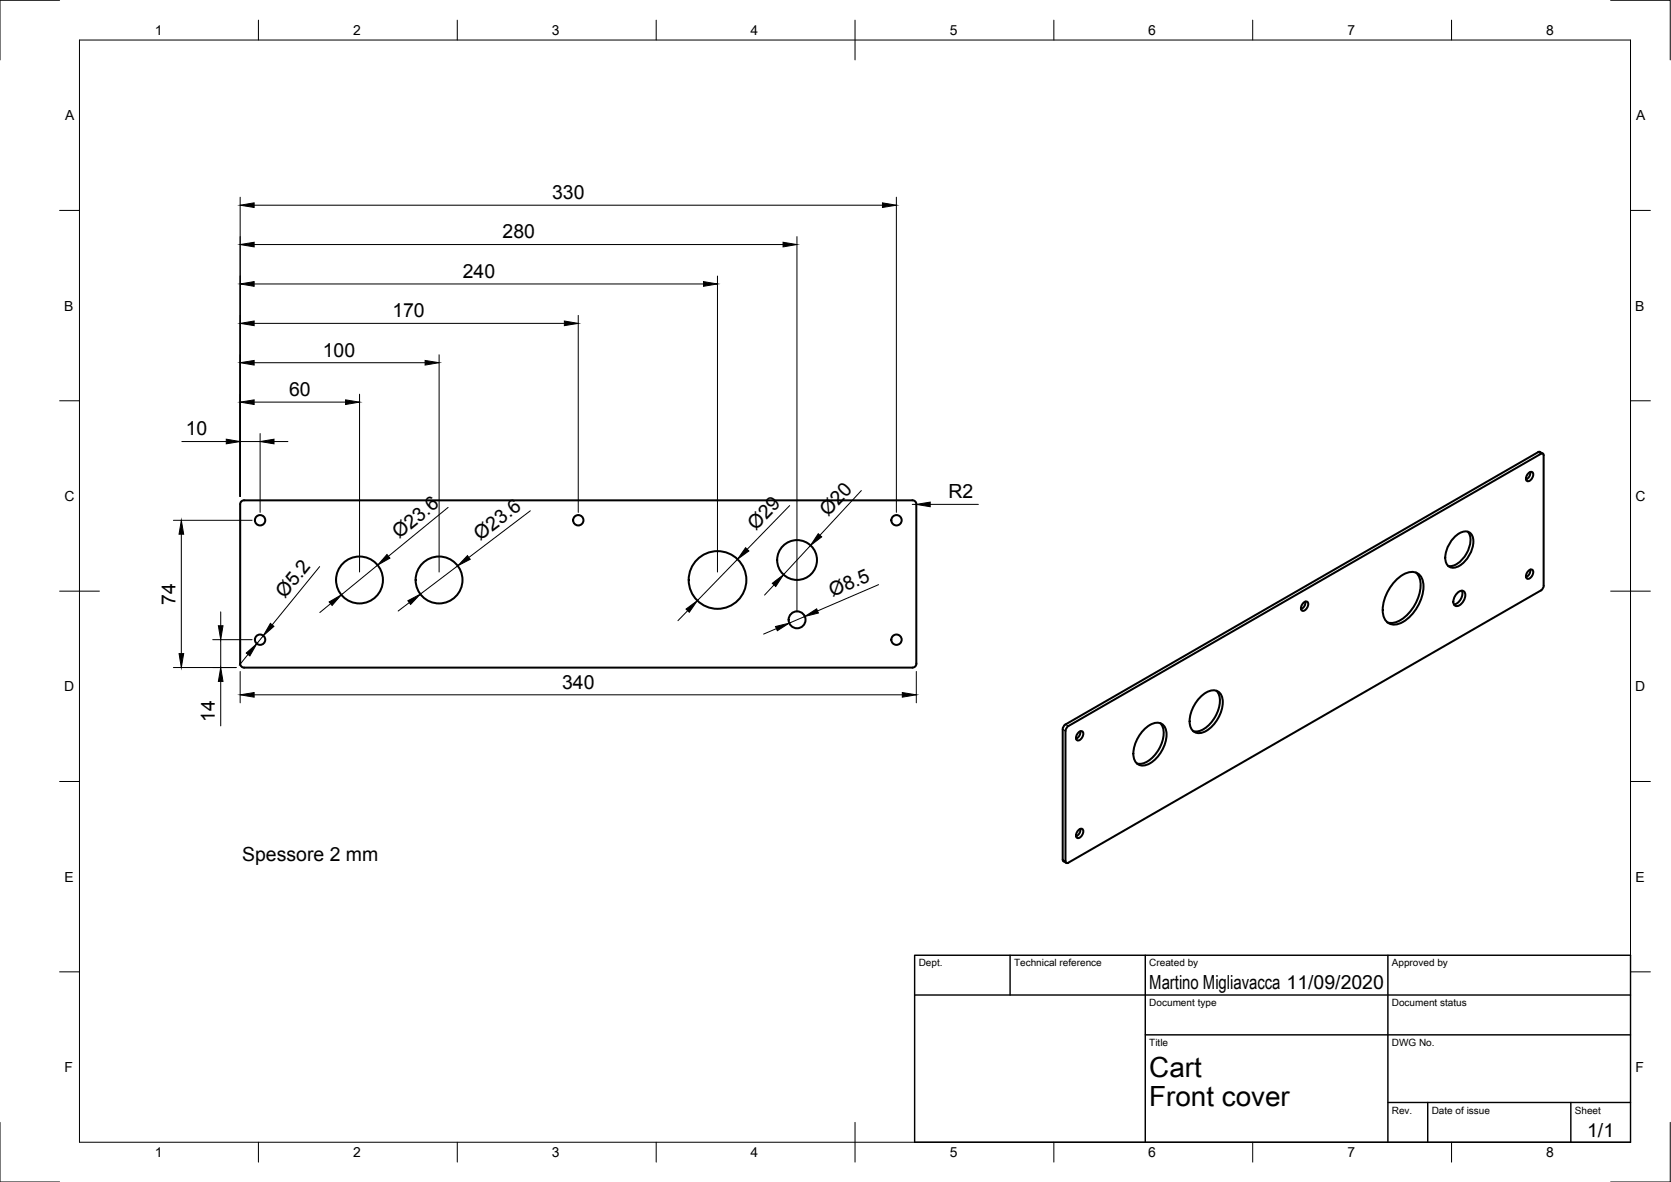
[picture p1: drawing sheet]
<svg xmlns="http://www.w3.org/2000/svg" width="420mm" height="297mm" viewBox="0 0 420 297" stroke-linecap="round" stroke-linejoin="round" font-family="sans-serif">
<!-- layer: Visible -->
<g fill="none" stroke="#000" stroke-width=".51">
<path d="M384.3 118.9a.67 .67 0 0 1 1.2 0 1.6 1.6 0 0 1-1.5 2 1.47 1.47 0 0 1 .3-2zM384.8 118.6a1.91 1.91 0 0 1-1.1 1.9M387.4 114.1l-118.8 68.4M387.4 114h.5l.3 .4-.1 32.8-.2 .7-.5 .5M387.9 114l-.7-.4h-.5l-118.8 68.5-.5 .5-.2 .7M229.4 125.7h-168a1.01 1.01 0 0 0-1 1v40.1a1.01 1.01 0 0 0 1 1h168M229.4 125.7a1.01 1.01 0 0 1 1 1M230.4 126.7v40.1M365.7 135a3.3 3.3 0 0 1 3.7-1.2 3.3 3.3 0 0 1 .8 3.8 6.9 6.9 0 0 1-4.6 5.1 2.1 2.1 0 0 1-2.2-2.6l.5-2.3 .8-1.5zM369 133.6a4.9 4.9 0 0 1-.3 5.5 4.9 4.9 0 0 1-4.6 3.1M327.7 151.5a.67 .67 0 0 1 1.2-.1 1.6 1.6 0 0 1-1.5 2.1 1.47 1.47 0 0 1 .3-2zM328.2 151.2a1.91 1.91 0 0 1-1.1 1.9"/>
<path d="M351.3 145.5a4.7 4.7 0 0 1 5.1-1.4 4.1 4.1 0 0 1 1.5 4.2 11.1 11.1 0 0 1-5.9 8.4 2.89 2.89 0 0 1-4.3-2.5 10.9 10.9 0 0 1 3.6-8.7zM356 143.9a5.7 5.7 0 0 1 .6 6.2 9.5 9.5 0 0 1-6.4 6.4l-1.4-.1M366.5 148.9a1.08 1.08 0 0 1 1.5-.3 1.08 1.08 0 0 1 .4 1.4l-.4 1a1.73 1.73 0 0 1-2.3 1.1 2.54 2.54 0 0 1 .8-3.2zM367.6 148.4a2.85 2.85 0 0 1-2 3.5M384.3 143.4a.67 .67 0 0 1 1.2 0 1.6 1.6 0 0 1-1.5 2 1.47 1.47 0 0 1 .3-2zM384.8 143.1a1.91 1.91 0 0 1-1.1 1.9M387.4 148.4l-118.8 68.4M230.4 166.8a1.01 1.01 0 0 1-1 1M302 175a3.7 3.7 0 0 1 4.5-1.1 4.4 4.4 0 0 1 .5 5 8.1 8.1 0 0 1-5.2 5.3 2.45 2.45 0 0 1-2.7-2.9 9.3 9.3 0 0 1 2.9-6.3zM305.8 173.6a5.1 5.1 0 0 1 .2 5.7 7 7 0 0 1-5.4 4.5l-.6-.1M267.2 183.3v32.7l.1 .3 .8 .6M268.6 182.5l-.5 .5-.2 .7v32.7l.2 .5 .5-.1"/>
<path d="M271.2 184.1a.67 .67 0 0 1 1.1-.1 1.6 1.6 0 0 1-1.5 2 1.47 1.47 0 0 1 .4-1.9zM271.7 183.8a1.91 1.91 0 0 1-1.1 1.9M287.8 183.2a3.7 3.7 0 0 1 4.5-1.1 4.4 4.4 0 0 1 .6 5 8.1 8.1 0 0 1-5.2 5.3 2.45 2.45 0 0 1-2.7-3 9.3 9.3 0 0 1 2.8-6.2zM291.7 181.7a5.1 5.1 0 0 1 .1 5.7 7 7 0 0 1-5.4 4.6l-.5-.1M271.2 208.6a.67 .67 0 0 1 1.1-.1 1.6 1.6 0 0 1-1.5 2.1 1.47 1.47 0 0 1 .4-2zM271.7 208.3a1.91 1.91 0 0 1-1.1 1.9"/>
<circle cx="65.4" cy="130.7" r="1.3"/>
<circle cx="145.4" cy="130.7" r="1.3"/>
<circle cx="225.4" cy="130.7" r="1.3"/>
<circle cx="90.4" cy="145.8" r="5.9"/>
<circle cx="110.4" cy="145.8" r="5.9"/>
<circle cx="180.4" cy="145.8" r="7.3"/>
<circle cx="200.4" cy="155.8" r="2.13"/>
<circle cx="200.4" cy="140.7" r="5"/>
<circle cx="65.4" cy="160.8" r="1.3"/>
<circle cx="225.4" cy="160.8" r="1.3"/>
</g>
<!-- layer: Visible Narrow -->
<path d="M386.7 113.7l.7 .4M267.2 183.3l.7 .4M267.9 182.1l.7 .4M267.2 216l.7 .4" fill="none" stroke="#000" stroke-width=".25"/>
<!-- layer: Border -->
<g fill="none" stroke="#000" stroke-width=".25">
<path d="M15 .1h-15v15M20 10.1h390v276.9h-390zM65 5.1v5M115 5.1v5M165 5.1v5M215 5.1v10M265 5.1v5M315 5.1v5M365 5.1v5M405 .1h15v15M15 52.9h5M410 52.9h5"/>
<path d="M15 100.7h5M410 100.7h5M15 148.6h10M405 148.6h10M15 196.4h5M410 196.4h5M15 244.2h5M410 244.2h5M0 282.1v14.9h15M65 287v5M115 287v5M165 287v5"/>
<path d="M215 282.1v9.9M265 287v5M315 287v5M365 287v5M420 282.1v14.9h-15"/>
</g>
<!-- layer: TitleBlock -->
<path d="M230 240.1h180v46.9h-180zM230 250h180M254 240.1v9.9M288 240.1v46.9M349 240.1v46.9M288 260.1h122M349 277.1h61M359 277.1v9.9M395 277.1v9.9" fill="none" stroke="#000" stroke-width=".36"/>
<!-- layer: Dimensions -->
<g fill="none" stroke="#000" stroke-width=".25">
<path d="M60.4 49.6v75.2M63.9 51.6h158M200.4 59.5v94.3M225.4 49.6v79.2M63.9 71.4h113M63.9 61.5h133M145.4 79.3v49.5M180.4 69.4v74.3M63.9 91.2h43M63.9 81.3h78M90.4 99.1v44.6M110.4 89.2v54.5"/>
<path d="M45.7 111h11.2M60.4 111h5M63.9 101.1h23M65.4 109v19.8M68.9 111h3.5M43.6 130.8h19.8M45.6 134.2v30.1M112.7 127.5l-15 12.3M133.3 128.4l-15.4 11.7M198.6 127l-10.7 11M203.8 137.1l-6.8 7.3M216.6 123.3l-10.4 11.2"/>
<path d="M229.4 126.8h1M233.9 126.8h12.1M55.5 153.8v3.5M66.2 159.8l-1.6 2M80.4 142.4l-12 14.6M83.1 151.7l-2.7 2.2M95 142l-9.2 7.5M102.9 151.4l-2.8 2.2M115.1 142.2l-9.4 7.1M172.9 153.5l-2.4 2.5M185.4 140.6l-10.1 10.3M194.6 147l-2.4 2.5"/>
<path d="M195.2 158l-3.2 1.3M202.4 154.9l-4 1.7M220.9 146.9l-15.3 6.6M43.6 167.8h15.8M53.5 160.7h9.9M55.5 160.7v7.1M55.5 171.2v11.2M60.4 168.7v7.9M62.4 164.5l-2.2 2.7M63.9 174.6h163M230.4 168.7v7.9"/>
</g>
<g fill="#000" stroke="#000" stroke-width=".25">
<path d="M60.4 51.6l3.5-.6v1.1zM221.9 51l3.5 .6-3.5 .5zM60.4 71.4l3.5-.6v1.2zM60.4 61.5l3.5-.6v1.1zM176.9 70.8l3.5 .6-3.5 .6zM196.9 60.9l3.5 .6-3.5 .5zM60.4 91.2l3.5-.6v1.1zM60.4 81.3l3.5-.6v1.1zM106.9 90.6l3.5 .6-3.5 .5zM141.9 80.7l3.5 .6-3.5 .5zM56.9 110.4l3.5 .6-3.5 .5zM60.4 101.1l3.5-.6v1.1z"/>
<path d="M65.4 111l3.5-.6v1.1zM86.9 100.5l3.5 .6-3.5 .5zM45.6 130.8l.6 3.4h-1.2zM97.3 139.3l.7 1-3 1.7zM117.5 139.6l.7 1-3.1 1.6zM187.5 137.6l.8 .9-2.9 2.1zM205.7 134.1l.9 .8-2.8 2.2zM230.4 126.8l3.5-.6v1.1zM54.9 157.3h1.2l-.6 3.4zM68 156.7l.9 .7-2.7 2.4zM82.8 151.3l3-1.8-2.3 2.7zM102.6 151l3.1-1.7-2.4 2.6z"/>
<path d="M172.5 153.1l2.8-2.2-2 3zM194.2 146.6l2.8-2.2-1.9 3zM195 157.4l3.4-.8-2.9 1.9zM202.4 154.9l2.9-1.9 .5 1.1zM45 164.3h1.2l-.6 3.5zM55.5 167.8l.6 3.4h-1.2zM61.9 164.1l2.7-2.3-1.8 3zM60.4 174.6l3.5-.6v1.2zM226.9 174l3.5 .6-3.5 .6z"/>
</g>
<g font-size="7">
<text x="289" y="270.6">Cart</text>
<text x="289" y="278.1">Front cover</text>
</g>
<g font-size="4.9">
<text x="138.8" y="50">330</text>
<text x="126.4" y="59.9">280</text>
<text x="116.4" y="69.8">240</text>
<text x="98.7" y="79.7">170</text>
<text x="81.2" y="89.6">100</text>
<text x="72.7" y="99.5">60</text>
<text x="46.7" y="109.4">10</text>
<text x="238.5" y="125.3">R2</text>
<text x="208.2" y="129.9" transform="rotate(-47 208.2 129.9)">Ø20</text>
<text x="100.4" y="135.5" transform="rotate(-39 100.4 135.5)">Ø23.6</text>
<text x="120.7" y="135.9" transform="rotate(-37 120.7 135.9)">Ø23.6</text>
<text x="190.1" y="133.5" transform="rotate(-46 190.1 133.5)">Ø29</text>
<text x="44.1" y="152" transform="rotate(-90 44.1 152)">74</text>
<text x="71.6" y="150.5" transform="rotate(-51 71.6 150.5)">Ø5.2</text>
<text x="209.3" y="150.1" transform="rotate(-23 209.3 150.1)">Ø8.5</text>
<text x="141.3" y="173.1">340</text>
<text x="54" y="181.4" transform="rotate(-90 54 181.4)">14</text>
<text x="60.9" y="216.4">Spessore 2 mm</text>
<text x="289" y="248.5">Martino Migliavacca 11/09/2020</text>
<text x="399.1" y="285.7">1/1</text>
</g>
<g font-size="3.5">
<text x="39" y="8.8">1</text>
<text x="88.8" y="8.8">2</text>
<text x="138.8" y="8.8">3</text>
<text x="188.7" y="8.8">4</text>
<text x="238.8" y="8.8">5</text>
<text x="288.7" y="8.8">6</text>
<text x="338.8" y="8.8">7</text>
<text x="388.8" y="8.8">8</text>
<text x="16.4" y="30.2">A</text>
<text x="411.4" y="30.2">A</text>
<text x="16.2" y="78">B</text>
<text x="411.2" y="78">B</text>
<text x="16.2" y="125.9">C</text>
<text x="411.2" y="125.9">C</text>
<text x="16.2" y="173.7">D</text>
<text x="411.2" y="173.7">D</text>
<text x="16.2" y="221.6">E</text>
<text x="411.2" y="221.6">E</text>
<text x="16.2" y="269.4">F</text>
<text x="411.2" y="269.4">F</text>
<text x="39" y="290.8">1</text>
<text x="88.8" y="290.8">2</text>
<text x="138.8" y="290.8">3</text>
<text x="188.7" y="290.8">4</text>
<text x="238.8" y="290.8">5</text>
<text x="288.7" y="290.8">6</text>
<text x="338.8" y="290.8">7</text>
<text x="388.8" y="290.8">8</text>
</g>
<g font-size="2.5">
<text x="231" y="242.9">Dept.</text>
<text x="255" y="242.9">Technical reference</text>
<text x="289" y="242.9">Created by</text>
<text x="350" y="242.9">Approved by</text>
<text x="289" y="252.8">Document type</text>
<text x="350" y="252.8">Document status</text>
<text x="289" y="262.9">Title</text>
<text x="350" y="262.9">DWG No.</text>
<text x="350" y="279.9">Rev.</text>
<text x="360" y="279.9">Date of issue</text>
<text x="396" y="279.9">Sheet</text>
</g>
</svg>
